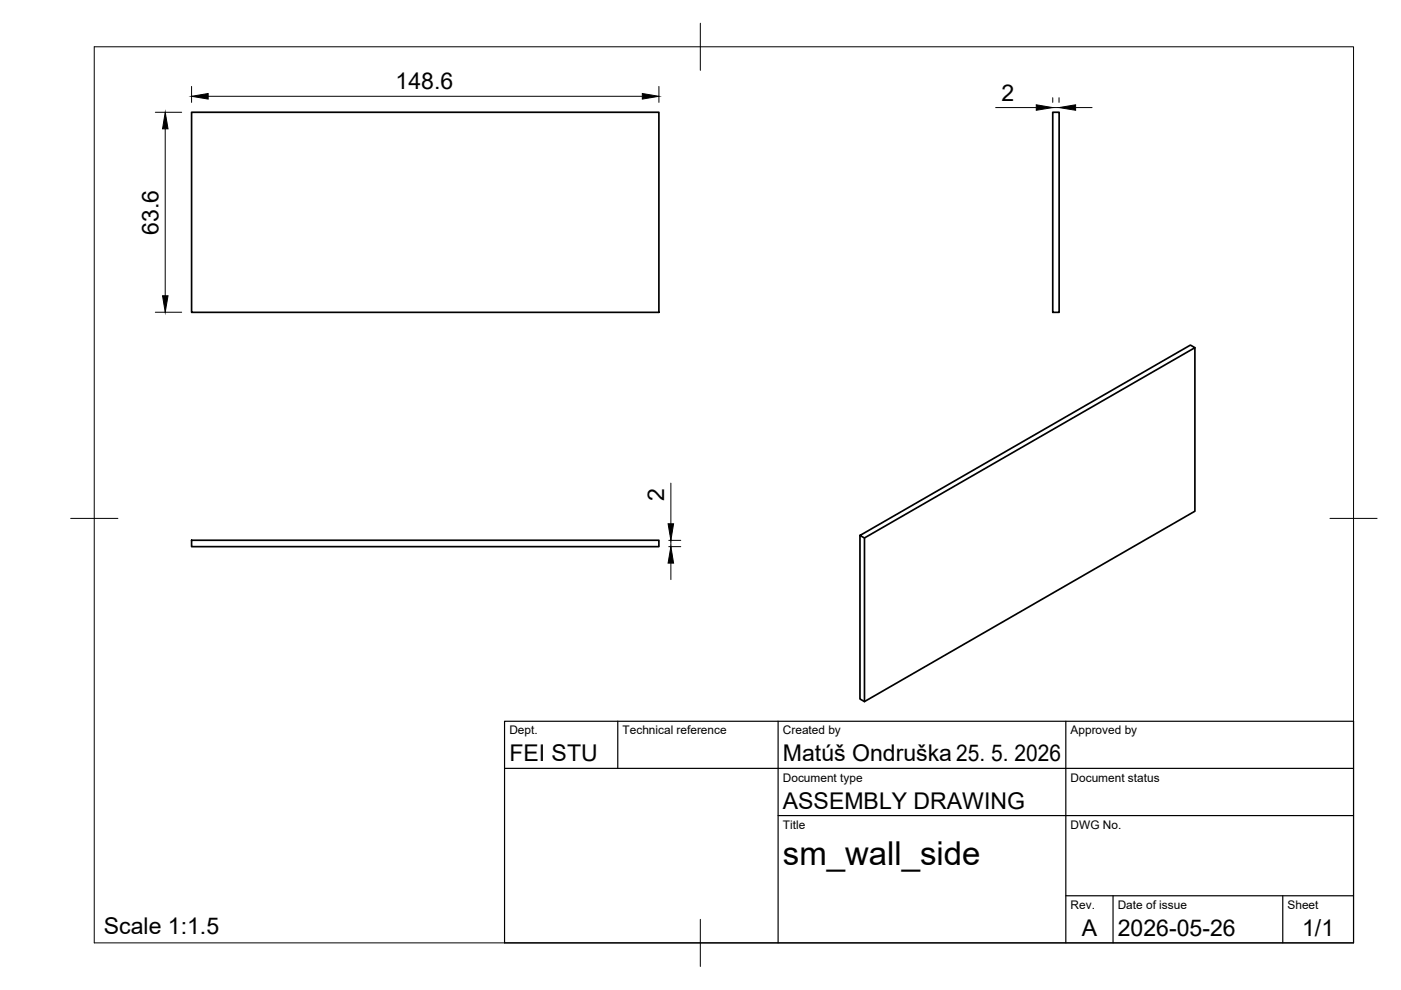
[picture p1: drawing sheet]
<svg xmlns="http://www.w3.org/2000/svg" width="297mm" height="210mm" viewBox="0 0 297 210" stroke-linecap="round" stroke-linejoin="round" font-family="sans-serif">
<!-- layer: Visible -->
<path d="M40.6 23.8h99.1v42.4h-99.1zM223.2 23.8h1.4v42.4h-1.4zM253.3 73.7v34.7l-70 40.4-1-.6v-34.7M40.6 114.5h99.1v1.4h-99.1zM182.3 113.5l70.1-40.3 .9 .5-70 40.4zM183.3 114.1v34.7" fill="none" stroke="#000" stroke-width=".36"/>
<!-- layer: BORDER -->
<path d="M20 9.9h267v190h-267zM148.5 4.9v10M15 109.9h10M282 109.9h10M148.5 194.9v10" fill="none" stroke="#000" stroke-width=".21"/>
<!-- layer: TITLEBLOCK -->
<path d="M107 152.9h180v47h-180zM131 152.9v10M165 152.9v47M226 152.9v47M107 162.9h180M165 172.9h122M226 189.9h61M236 189.9v10M272 189.9v10" fill="none" stroke="#000" stroke-width=".25"/>
<!-- layer: FD_Dimensions -->
<g fill="none" stroke="#000" stroke-width=".21">
<path d="M40.6 18.3v3.4M139.7 18.3v3.4M32.9 23.8h5.6M35 27.3v35.4M44.1 20.4h92.1M211.1 22.8h8.6M223.2 20.7v1M223.2 22.8h1.3M224.5 20.7v1M228 22.8h3.5M32.9 66.2h5.6M141.8 115.9h2.5"/>
<path d="M141.8 114.6h2.5M142.2 102.4v8.7M142.2 114.6v1.3M142.2 119.4v3.5"/>
</g>
<path d="M40.6 20.4l3.5-.6v1.2zM136.2 19.8l3.5 .6-3.5 .6zM35 23.8l.6 3.5h-1.1zM219.7 22.2l3.5 .6-3.5 .6zM224.5 22.8l3.5-.6v1.2zM34.5 62.7h1.1l-.6 3.5zM142.2 115.9l.6 3.5h-1.2zM141.6 111.1h1.2l-.6 3.5z" fill="#000" stroke="#000" stroke-width=".21"/>
<text font-size="7" x="166" y="183.4">sm_wall_side</text>
<g font-size="4.9">
<text x="83.9" y="19">148.6</text>
<text x="212.3" y="21.4">2</text>
<text x="33.6" y="49.8" transform="rotate(-90 33.6 49.8)">63.6</text>
<text x="140.8" y="106.3" transform="rotate(-90 140.8 106.3)">2</text>
<text x="108" y="161.4">FEI STU</text>
<text x="166" y="161.4">Matúš Ondruška 25. 5. 2026</text>
<text x="166" y="171.4">ASSEMBLY DRAWING</text>
<text x="22" y="198.1">Scale 1:1.5</text>
<text x="229.3" y="198.6">A</text>
<text x="237" y="198.4">2026-05-26</text>
<text x="276.1" y="198.6">1/1</text>
</g>
<g font-size="2.5">
<text x="108" y="155.7">Dept.</text>
<text x="132" y="155.7">Technical reference</text>
<text x="166" y="155.7">Created by</text>
<text x="227" y="155.7">Approved by</text>
<text x="166" y="165.7">Document type</text>
<text x="227" y="165.7">Document status</text>
<text x="166" y="175.7">Title</text>
<text x="227" y="175.7">DWG No.</text>
<text x="227" y="192.7">Rev.</text>
<text x="237" y="192.7">Date of issue</text>
<text x="273" y="192.7">Sheet</text>
</g>
</svg>
